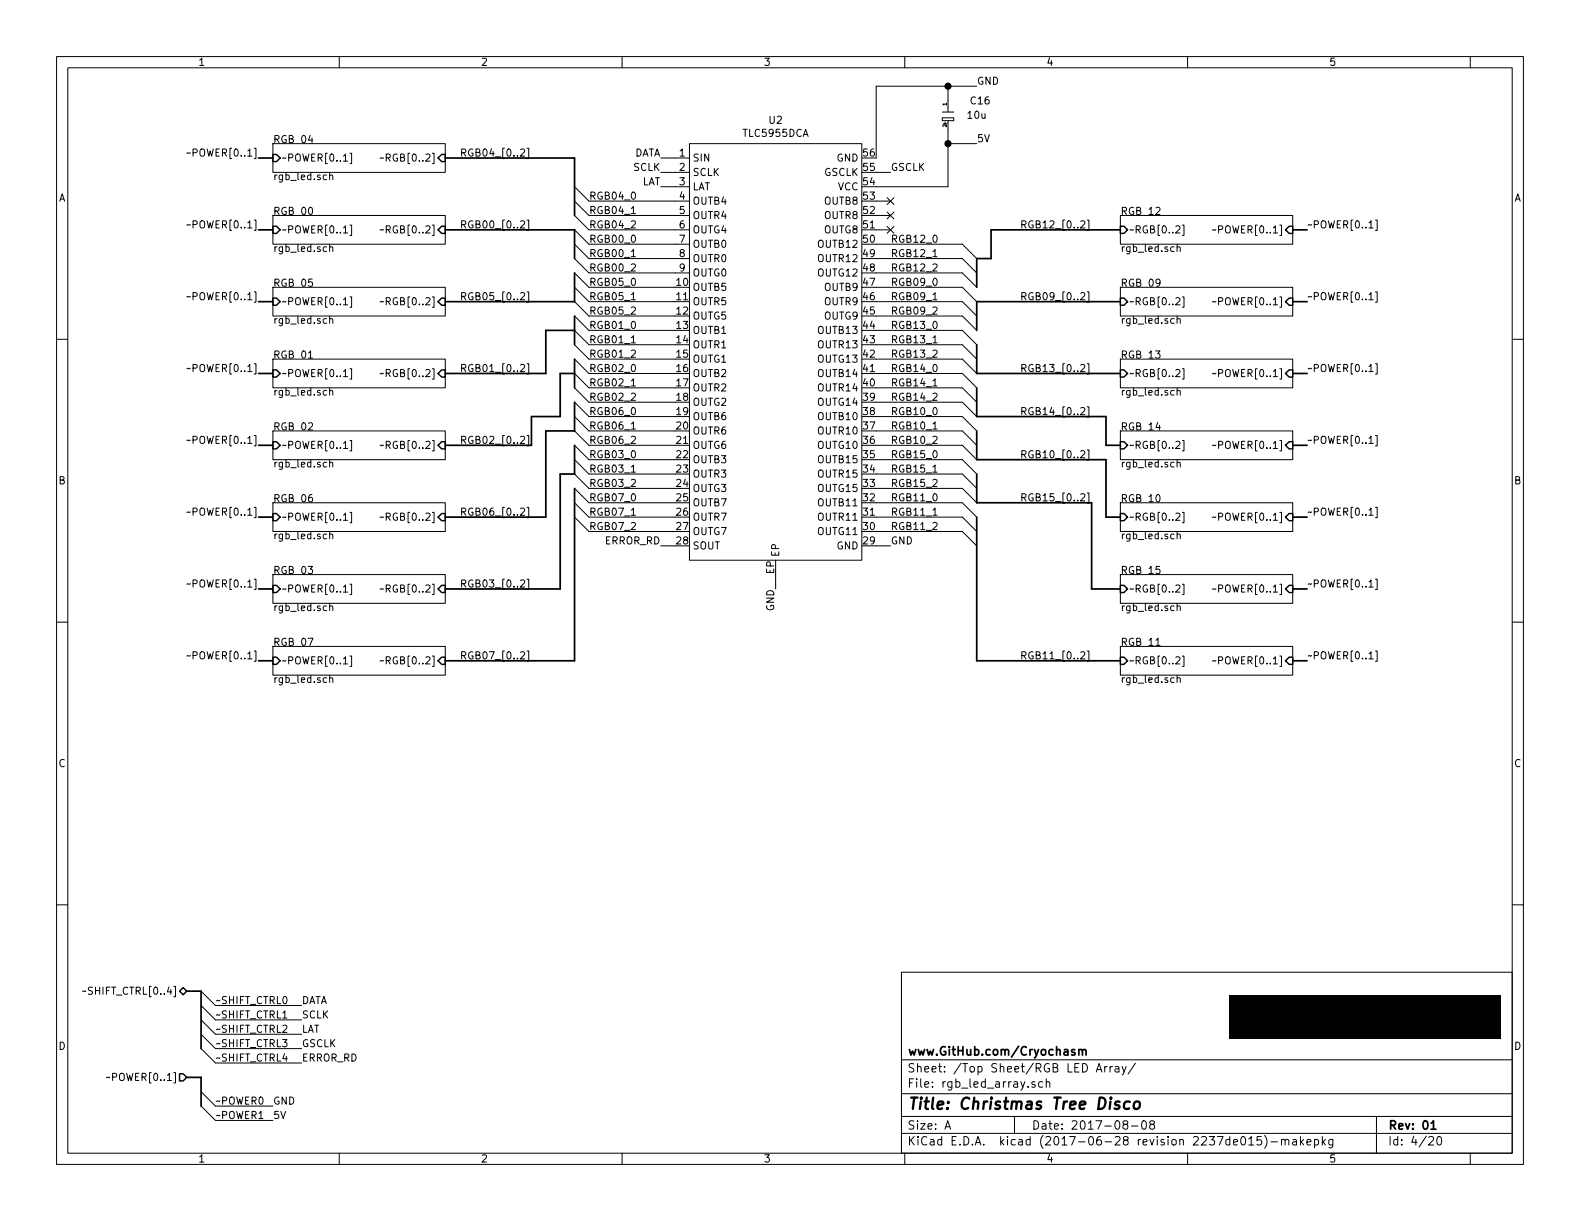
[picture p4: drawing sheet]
EESchema Schematic File Version 2
LIBS:local
LIBS:Christmas_Tree_Disco-cache
EELAYER 26 0
EELAYER END
$Descr A 11000 8500
encoding utf-8
Sheet 4 20
Title "Christmas Tree Disco"
Date "2017-08-08"
Rev "01"
Comp "www.GitHub.com/Cryochasm"
Comment1 ""
Comment2 ""
Comment3 ""
Comment4 ""
$EndDescr
$Sheet
S 1900 1500 1200 200 
U 5980A64F
F0 "RGB 00" 50
F1 "rgb_led.sch" 50
F2 "~~RGB[0..2]" I R 3100 1600 50 
F3 "~~POWER[0..1]" I L 1900 1600 50 
$EndSheet
$Comp
L TLC5955DCA U2
U 1 1
P 5400 2400
F 0 "U2" H 5400 3965 50  0000 C CNN
F 1 "TLC5955DCA" H 5400 3874 50  0000 C CNN
F 2 "local:HTSSOP-56_14x6.1" H 5400 2100 50  0001 C CNN
F 3 "http://www.ti.com/lit/ds/symlink/tlc5955.pdf" H 5400 2100 50  0001 C CNN
F 4 "TLC5955DCAR" H 5400 2400 50  0001 C CNN "MPN"
F 5 "LED Driver IC 48 Output Linear Analog Dimming 30mA 56-HTSSOP" H 5400 2400 50  0001 C CNN "Description"
F 6 "Yes" H 5400 2400 50  0001 C CNN "Included in BOM"
	1    5400 2400
	1    0    0    -1  
$EndComp
Wire Bus Line
	3100 1600 4000 1600
Wire Bus Line
	4000 1600 4000 1800
Entry Wire Line
	4000 1600 4100 1700
Entry Wire Line
	4000 1700 4100 1800
Entry Wire Line
	4000 1800 4100 1900
Wire Wire Line
	4100 1700 4700 1700
Wire Wire Line
	4100 1800 4700 1800
Wire Wire Line
	4100 1900 4700 1900
Text Label 3200 1600 0    50   ~ 0
RGB00_[0..2]
Text Label 4100 1700 0    50   ~ 0
RGB00_0
Text Label 4100 1800 0    50   ~ 0
RGB00_1
Text Label 4100 1900 0    50   ~ 0
RGB00_2
$Sheet
S 1900 1000 1200 200 
U 59813FE2
F0 "RGB 04" 50
F1 "rgb_led.sch" 50
F2 "~~RGB[0..2]" I R 3100 1100 50 
F3 "~~POWER[0..1]" I L 1900 1100 50 
$EndSheet
Wire Bus Line
	4000 1100 4000 1500
Entry Wire Line
	4000 1300 4100 1400
Entry Wire Line
	4000 1400 4100 1500
Entry Wire Line
	4000 1500 4100 1600
Wire Wire Line
	4100 1400 4700 1400
Wire Wire Line
	4100 1500 4700 1500
Wire Wire Line
	4100 1600 4700 1600
Text Label 3200 1100 0    50   ~ 0
RGB04_[0..2]
Text Label 4100 1400 0    50   ~ 0
RGB04_0
Text Label 4100 1500 0    50   ~ 0
RGB04_1
Text Label 4100 1600 0    50   ~ 0
RGB04_2
Wire Bus Line
	3100 1100 4000 1100
$Sheet
S 1900 2000 1200 200 
U 59815F66
F0 "RGB 05" 50
F1 "rgb_led.sch" 50
F2 "~~RGB[0..2]" I R 3100 2100 50 
F3 "~~POWER[0..1]" I L 1900 2100 50 
$EndSheet
$Sheet
S 1900 3000 1200 200 
U 5981626D
F0 "RGB 02" 50
F1 "rgb_led.sch" 50
F2 "~~RGB[0..2]" I R 3100 3100 50 
F3 "~~POWER[0..1]" I L 1900 3100 50 
$EndSheet
$Sheet
S 1900 4000 1200 200 
U 59817074
F0 "RGB 03" 50
F1 "rgb_led.sch" 50
F2 "~~RGB[0..2]" I R 3100 4100 50 
F3 "~~POWER[0..1]" I L 1900 4100 50 
$EndSheet
$Sheet
S 1900 3500 1200 200 
U 59817078
F0 "RGB 06" 50
F1 "rgb_led.sch" 50
F2 "~~RGB[0..2]" I R 3100 3600 50 
F3 "~~POWER[0..1]" I L 1900 3600 50 
$EndSheet
$Sheet
S 1900 4500 1200 200 
U 5981707C
F0 "RGB 07" 50
F1 "rgb_led.sch" 50
F2 "~~RGB[0..2]" I R 3100 4600 50 
F3 "~~POWER[0..1]" I L 1900 4600 50 
$EndSheet
Wire Bus Line
	4000 1900 4000 2100
Wire Bus Line
	4000 2200 4000 2400
Wire Bus Line
	4000 2500 4000 2700
Wire Bus Line
	4000 2800 4000 3000
Entry Wire Line
	4000 1900 4100 2000
Entry Wire Line
	4000 2000 4100 2100
Entry Wire Line
	4000 2100 4100 2200
Entry Wire Line
	4000 2200 4100 2300
Entry Wire Line
	4000 2300 4100 2400
Entry Wire Line
	4000 2400 4100 2500
Entry Wire Line
	4000 2500 4100 2600
Entry Wire Line
	4000 2600 4100 2700
Entry Wire Line
	4000 2700 4100 2800
Entry Wire Line
	4000 2800 4100 2900
Entry Wire Line
	4000 2900 4100 3000
Entry Wire Line
	4000 3000 4100 3100
Wire Wire Line
	4100 2000 4700 2000
Wire Wire Line
	4100 2100 4700 2100
Wire Wire Line
	4100 2200 4700 2200
Wire Wire Line
	4100 2300 4700 2300
Wire Wire Line
	4100 2400 4700 2400
Wire Wire Line
	4100 2500 4700 2500
Wire Wire Line
	4100 2600 4700 2600
Wire Wire Line
	4100 2700 4700 2700
Wire Wire Line
	4100 2800 4700 2800
Wire Wire Line
	4100 2900 4700 2900
Wire Wire Line
	4100 3000 4700 3000
Wire Wire Line
	4100 3100 4700 3100
Wire Bus Line
	4000 3100 4000 3300
Entry Wire Line
	4000 3100 4100 3200
Entry Wire Line
	4000 3200 4100 3300
Entry Wire Line
	4000 3300 4100 3400
Wire Wire Line
	4100 3200 4700 3200
Wire Wire Line
	4100 3300 4700 3300
Wire Wire Line
	4100 3400 4700 3400
Wire Bus Line
	4000 3400 4000 4600
Entry Wire Line
	4000 3400 4100 3500
Entry Wire Line
	4000 3500 4100 3600
Entry Wire Line
	4000 3600 4100 3700
Wire Wire Line
	4100 3500 4700 3500
Wire Wire Line
	4100 3600 4700 3600
Wire Wire Line
	4100 3700 4700 3700
Text Label 4100 2000 0    50   ~ 0
RGB05_0
Text Label 4100 2100 0    50   ~ 0
RGB05_1
Text Label 4100 2200 0    50   ~ 0
RGB05_2
Text Label 4100 2300 0    50   ~ 0
RGB01_0
Text Label 4100 2400 0    50   ~ 0
RGB01_1
Text Label 4100 2500 0    50   ~ 0
RGB01_2
Text Label 4100 2600 0    50   ~ 0
RGB02_0
Text Label 4100 2700 0    50   ~ 0
RGB02_1
Text Label 4100 2800 0    50   ~ 0
RGB02_2
Text Label 4100 2900 0    50   ~ 0
RGB06_0
Text Label 4100 3000 0    50   ~ 0
RGB06_1
Text Label 4100 3100 0    50   ~ 0
RGB06_2
Text Label 4100 3200 0    50   ~ 0
RGB03_0
Text Label 4100 3300 0    50   ~ 0
RGB03_1
Text Label 4100 3400 0    50   ~ 0
RGB03_2
Text Label 4100 3500 0    50   ~ 0
RGB07_0
Text Label 4100 3600 0    50   ~ 0
RGB07_1
Text Label 4100 3700 0    50   ~ 0
RGB07_2
$Sheet
S 1900 2500 1200 200 
U 59825578
F0 "RGB 01" 50
F1 "rgb_led.sch" 50
F2 "~~RGB[0..2]" I R 3100 2600 50 
F3 "~~POWER[0..1]" I L 1900 2600 50 
$EndSheet
Wire Bus Line
	4000 2100 3100 2100
Wire Bus Line
	3100 2600 3800 2600
Wire Bus Line
	3800 2600 3800 2300
Wire Bus Line
	3800 2300 4000 2300
Wire Bus Line
	4000 4600 3100 4600
Wire Bus Line
	4000 3300 3900 3300
Wire Bus Line
	3900 3300 3900 4100
Wire Bus Line
	3900 4100 3100 4100
Wire Bus Line
	4000 3000 3800 3000
Wire Bus Line
	3800 3000 3800 3600
Wire Bus Line
	3800 3600 3100 3600
Wire Bus Line
	4000 2600 3900 2600
Wire Bus Line
	3900 2600 3900 2900
Wire Bus Line
	3900 2900 3700 2900
Wire Bus Line
	3700 2900 3700 3100
Wire Bus Line
	3700 3100 3100 3100
Text Label 3200 2100 0    50   ~ 0
RGB05_[0..2]
Text Label 3200 2600 0    50   ~ 0
RGB01_[0..2]
Text Label 3200 3100 0    50   ~ 0
RGB02_[0..2]
Text Label 3200 3600 0    50   ~ 0
RGB06_[0..2]
Text Label 3200 4100 0    50   ~ 0
RGB03_[0..2]
Text Label 3200 4600 0    50   ~ 0
RGB07_[0..2]
Wire Wire Line
	6100 1700 6700 1700
Wire Wire Line
	6100 1800 6700 1800
Wire Wire Line
	6100 1900 6700 1900
Wire Wire Line
	6100 2000 6700 2000
Wire Wire Line
	6100 2100 6700 2100
Wire Wire Line
	6100 2200 6700 2200
Wire Wire Line
	6100 2300 6700 2300
Wire Wire Line
	6100 2400 6700 2400
Wire Wire Line
	6100 2500 6700 2500
Wire Wire Line
	6100 2600 6700 2600
Wire Wire Line
	6100 2700 6700 2700
Wire Wire Line
	6100 2800 6700 2800
Wire Wire Line
	6100 2900 6700 2900
Wire Wire Line
	6100 3000 6700 3000
Wire Wire Line
	6100 3100 6700 3100
Wire Wire Line
	6100 3200 6700 3200
Wire Wire Line
	6100 3300 6700 3300
Wire Wire Line
	6100 3400 6700 3400
Wire Wire Line
	6100 3500 6700 3500
Wire Wire Line
	6100 3600 6700 3600
Wire Wire Line
	6100 3700 6700 3700
Entry Wire Line
	6700 1700 6800 1800
Entry Wire Line
	6700 1800 6800 1900
Entry Wire Line
	6700 1900 6800 2000
Entry Wire Line
	6700 2000 6800 2100
Entry Wire Line
	6700 2100 6800 2200
Entry Wire Line
	6700 2200 6800 2300
Entry Wire Line
	6700 2300 6800 2400
Entry Wire Line
	6700 2400 6800 2500
Entry Wire Line
	6700 2500 6800 2600
Entry Wire Line
	6700 2600 6800 2700
Entry Wire Line
	6700 2700 6800 2800
Entry Wire Line
	6700 2800 6800 2900
Entry Wire Line
	6700 2900 6800 3000
Entry Wire Line
	6700 3000 6800 3100
Entry Wire Line
	6700 3100 6800 3200
Entry Wire Line
	6700 3200 6800 3300
Entry Wire Line
	6700 3400 6800 3500
Entry Wire Line
	6700 3300 6800 3400
Entry Wire Line
	6700 3500 6800 3600
Entry Wire Line
	6700 3600 6800 3700
Entry Wire Line
	6700 3700 6800 3800
Wire Bus Line
	6800 1800 6800 2000
Wire Bus Line
	6800 2100 6800 2300
Wire Bus Line
	6800 2400 6800 2600
Wire Bus Line
	6800 2700 6800 2900
Wire Bus Line
	6800 3000 6800 3200
Wire Bus Line
	6800 3300 6800 3500
Wire Bus Line
	6800 3600 6800 4600
$Sheet
S 7800 1500 1200 200 
U 59837C41
F0 "RGB 12" 50
F1 "rgb_led.sch" 50
F2 "~~RGB[0..2]" I L 7800 1600 50 
F3 "~~POWER[0..1]" I R 9000 1600 50 
$EndSheet
$Sheet
S 7800 2000 1200 200 
U 598152C6
F0 "RGB 09" 50
F1 "rgb_led.sch" 50
F2 "~~RGB[0..2]" I L 7800 2100 50 
F3 "~~POWER[0..1]" I R 9000 2100 50 
$EndSheet
$Sheet
S 7800 2500 1200 200 
U 598152CA
F0 "RGB 13" 50
F1 "rgb_led.sch" 50
F2 "~~RGB[0..2]" I L 7800 2600 50 
F3 "~~POWER[0..1]" I R 9000 2600 50 
$EndSheet
$Sheet
S 7800 3000 1200 200 
U 59815DA2
F0 "RGB 14" 50
F1 "rgb_led.sch" 50
F2 "~~RGB[0..2]" I L 7800 3100 50 
F3 "~~POWER[0..1]" I R 9000 3100 50 
$EndSheet
$Sheet
S 7800 3500 1200 200 
U 59815DA6
F0 "RGB 10" 50
F1 "rgb_led.sch" 50
F2 "~~RGB[0..2]" I L 7800 3600 50 
F3 "~~POWER[0..1]" I R 9000 3600 50 
$EndSheet
$Sheet
S 7800 4000 1200 200 
U 59815DAA
F0 "RGB 15" 50
F1 "rgb_led.sch" 50
F2 "~~RGB[0..2]" I L 7800 4100 50 
F3 "~~POWER[0..1]" I R 9000 4100 50 
$EndSheet
$Sheet
S 7800 4500 1200 200 
U 598171EF
F0 "RGB 11" 50
F1 "rgb_led.sch" 50
F2 "~~RGB[0..2]" I L 7800 4600 50 
F3 "~~POWER[0..1]" I R 9000 4600 50 
$EndSheet
Wire Bus Line
	7800 1600 6900 1600
Wire Bus Line
	6900 1600 6900 1800
Wire Bus Line
	6900 1800 6800 1800
Wire Bus Line
	7800 2100 6800 2100
Wire Bus Line
	6800 2600 7800 2600
Wire Bus Line
	6800 2900 7700 2900
Wire Bus Line
	7700 2900 7700 3100
Wire Bus Line
	7700 3100 7800 3100
Wire Bus Line
	6800 3200 7700 3200
Wire Bus Line
	7700 3200 7700 3600
Wire Bus Line
	7700 3600 7800 3600
Wire Bus Line
	6800 3500 7600 3500
Wire Bus Line
	7600 3500 7600 4100
Wire Bus Line
	7600 4100 7800 4100
Wire Bus Line
	6800 4600 7800 4600
Text Label 6200 1700 0    50   ~ 0
RGB12_0
Text Label 6200 1800 0    50   ~ 0
RGB12_1
Text Label 6200 1900 0    50   ~ 0
RGB12_2
Text Label 6200 2000 0    50   ~ 0
RGB09_0
Text Label 6200 2100 0    50   ~ 0
RGB09_1
Text Label 6200 2200 0    50   ~ 0
RGB09_2
Text Label 6200 2300 0    50   ~ 0
RGB13_0
Text Label 6200 2400 0    50   ~ 0
RGB13_1
Text Label 6200 2500 0    50   ~ 0
RGB13_2
Text Label 6200 2600 0    50   ~ 0
RGB14_0
Text Label 6200 2700 0    50   ~ 0
RGB14_1
Text Label 6200 2800 0    50   ~ 0
RGB14_2
Text Label 6200 2900 0    50   ~ 0
RGB10_0
Text Label 6200 3000 0    50   ~ 0
RGB10_1
Text Label 6200 3100 0    50   ~ 0
RGB10_2
Text Label 6200 3200 0    50   ~ 0
RGB15_0
Text Label 6200 3300 0    50   ~ 0
RGB15_1
Text Label 6200 3400 0    50   ~ 0
RGB15_2
Text Label 6200 3500 0    50   ~ 0
RGB11_0
Text Label 6200 3600 0    50   ~ 0
RGB11_1
Text Label 6200 3700 0    50   ~ 0
RGB11_2
Text Label 7100 1600 0    50   ~ 0
RGB12_[0..2]
Text Label 7100 2100 0    50   ~ 0
RGB09_[0..2]
Text Label 7100 2600 0    50   ~ 0
RGB13_[0..2]
Text Label 7100 2900 0    50   ~ 0
RGB14_[0..2]
Text Label 7100 3200 0    50   ~ 0
RGB10_[0..2]
Text Label 7100 3500 0    50   ~ 0
RGB15_[0..2]
Text Label 7100 4600 0    50   ~ 0
RGB11_[0..2]
Wire Wire Line
	6600 1300 6100 1300
Wire Wire Line
	6600 900  6600 1300
Wire Wire Line
	6100 1100 6100 600 
Wire Wire Line
	6100 600  6800 600 
Wire Wire Line
	6600 700  6600 600 
Connection ~ 6600 600 
Wire Wire Line
	6600 1000 6800 1000
Connection ~ 6600 1000
Wire Wire Line
	6100 3800 6200 3800
Wire Wire Line
	4700 1100 4600 1100
Wire Wire Line
	4700 1200 4600 1200
Wire Wire Line
	4700 1300 4600 1300
Wire Wire Line
	6100 1200 6200 1200
Text HLabel 1300 7500 0    50   Input ~ 0
~~POWER[0..1]
Wire Bus Line
	1300 7500 1400 7500
Wire Bus Line
	1400 7500 1400 7700
Entry Wire Line
	1400 7600 1500 7700
Entry Wire Line
	1400 7700 1500 7800
Wire Wire Line
	1500 7700 1900 7700
Wire Wire Line
	1500 7800 1900 7800
Text Label 1900 7800 0    50   ~ 0
5V
Text Label 1900 7700 0    50   ~ 0
GND
Text Label 1500 7700 0    50   ~ 0
~~POWER0
Text Label 1500 7800 0    50   ~ 0
~~POWER1
Text Label 6200 3800 0    50   ~ 0
GND
Text Label 6800 600  0    50   ~ 0
GND
Text Label 6800 1000 0    50   ~ 0
5V
Text HLabel 1300 6900 0    50   BiDi ~ 0
~~SHIFT_CTRL[0..4]
Wire Bus Line
	1300 6900 1400 6900
Wire Bus Line
	1400 6900 1400 7300
Entry Wire Line
	1400 6900 1500 7000
Entry Wire Line
	1400 7000 1500 7100
Entry Wire Line
	1400 7100 1500 7200
Entry Wire Line
	1400 7200 1500 7300
Entry Wire Line
	1400 7300 1500 7400
Wire Wire Line
	1500 7000 2100 7000
Wire Wire Line
	1500 7100 2100 7100
Wire Wire Line
	1500 7200 2100 7200
Wire Wire Line
	1500 7300 2100 7300
Wire Wire Line
	1500 7400 2100 7400
Text Label 2100 7000 0    50   ~ 0
DATA
Text Label 2100 7100 0    50   ~ 0
SCLK
Text Label 2100 7200 0    50   ~ 0
LAT
Text Label 2100 7300 0    50   ~ 0
GSCLK
Text Label 2100 7400 0    50   ~ 0
ERROR_RD
Text Label 1500 7000 0    50   ~ 0
~~SHIFT_CTRL0
Text Label 1500 7100 0    50   ~ 0
~~SHIFT_CTRL1
Text Label 1500 7200 0    50   ~ 0
~~SHIFT_CTRL2
Text Label 1500 7300 0    50   ~ 0
~~SHIFT_CTRL3
Text Label 1500 7400 0    50   ~ 0
~~SHIFT_CTRL4
Wire Wire Line
	5400 4000 5400 4100
Text Label 5400 4100 3    50   ~ 0
GND
Wire Wire Line
	4700 3800 4600 3800
Text Label 4600 1100 2    50   ~ 0
DATA
Text Label 4600 1300 2    50   ~ 0
LAT
Text Label 4600 1200 2    50   ~ 0
SCLK
Text Label 4600 3800 2    50   ~ 0
ERROR_RD
Text Label 6200 1200 0    50   ~ 0
GSCLK
Wire Bus Line
	1900 4600 1800 4600
Text Label 1800 4600 2    50   ~ 0
~~POWER[0..1]
Wire Bus Line
	1900 4100 1800 4100
Text Label 1800 4100 2    50   ~ 0
~~POWER[0..1]
Wire Bus Line
	1900 3600 1800 3600
Text Label 1800 3600 2    50   ~ 0
~~POWER[0..1]
Wire Bus Line
	1900 3100 1800 3100
Text Label 1800 3100 2    50   ~ 0
~~POWER[0..1]
Wire Bus Line
	1900 2600 1800 2600
Text Label 1800 2600 2    50   ~ 0
~~POWER[0..1]
Wire Bus Line
	1900 2100 1800 2100
Text Label 1800 2100 2    50   ~ 0
~~POWER[0..1]
Wire Bus Line
	1900 1600 1800 1600
Text Label 1800 1600 2    50   ~ 0
~~POWER[0..1]
Wire Bus Line
	1900 1100 1800 1100
Text Label 1800 1100 2    50   ~ 0
~~POWER[0..1]
Text Label 9100 1600 0    50   ~ 0
~~POWER[0..1]
Text Label 9100 2100 0    50   ~ 0
~~POWER[0..1]
Text Label 9100 2600 0    50   ~ 0
~~POWER[0..1]
Text Label 9100 3100 0    50   ~ 0
~~POWER[0..1]
Text Label 9100 3600 0    50   ~ 0
~~POWER[0..1]
Text Label 9100 4100 0    50   ~ 0
~~POWER[0..1]
Text Label 9100 4600 0    50   ~ 0
~~POWER[0..1]
Wire Bus Line
	9000 4600 9100 4600
Wire Bus Line
	9000 4100 9100 4100
Wire Bus Line
	9000 3600 9100 3600
Wire Bus Line
	9000 3100 9100 3100
Wire Bus Line
	9000 2600 9100 2600
Wire Bus Line
	9000 2100 9100 2100
Wire Bus Line
	9000 1600 9100 1600
Wire Wire Line
	6100 1400 6200 1400
Wire Wire Line
	6100 1500 6200 1500
Wire Wire Line
	6100 1600 6200 1600
NoConn ~ 6200 1400
NoConn ~ 6200 1500
NoConn ~ 6200 1600
$Comp
L Capacitor-Pol C16
U 1 1
P 6600 800
F 0 "C16" V 6500 1100 50  0000 R CNN
F 1 "10u" V 6600 1000 50  0000 C CNN
F 2 "local:SMD-POL-1206" H 6600 800 60  0001 C CNN
F 3 "http://datasheets.avx.com/F93.pdf" H 6600 800 60  0001 C CNN
F 4 "F931A106KAA" H 6600 800 60  0001 C CNN "MPN"
F 5 "CAP TANT 10UF 10V 10% 1206" H 6600 800 60  0001 C CNN "Description"
F 6 "Yes" H 6600 800 60  0001 C CNN "Included in BOM"
	1    6600 800 
	0    1    1    0   
$EndComp
$EndSCHEMATC
